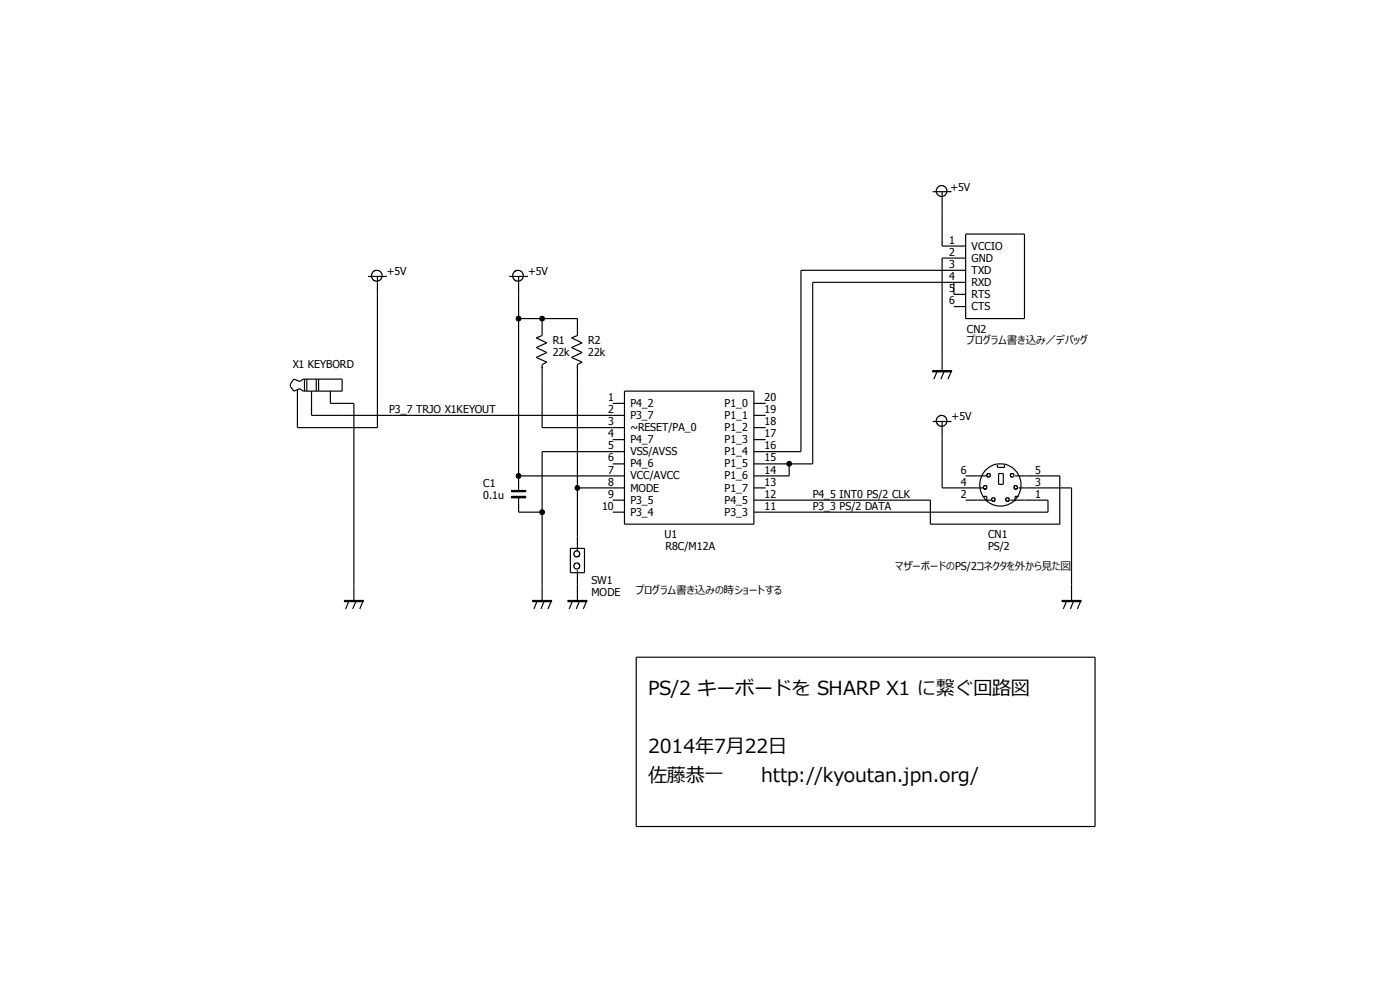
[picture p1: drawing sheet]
<svg xmlns="http://www.w3.org/2000/svg" width="210mm" height="148mm" viewBox="0 0 210 148" stroke-linecap="round" stroke-linejoin="round" font-family="sans-serif">
<g fill="none" stroke="#000" stroke-width=".18">
<path d="M139.8 28.7h2.9M141.3 28.7v8.2h3.5M144.8 38.7h-3.5v16.8M144.8 35.1h8.8v12.6h-8.8zM44.1 56.8l.8 .4 .6-.4h5.8v1.8h-5.8l-.6-.4-.8 .4-.6-.7v-.4zM45.6 56.8v1.8M46 56.8v1.8M46.7 58.6v3.6h46.9M47.4 56.8v1.8M47.8 56.8v1.8M49.5 58.6v1.8h3.6v29.6M55.2 41.4h2.8"/>
<path d="M56.6 41.4v22.7h-12v-5.7M76.3 41.4h2.9M77.8 47.7h8.8v2.6l-.9 .3 1.6 .8-1.6 .7 1.6 .7-1.6 .8 1.6 .7-.7 .3v27.9M77.8 41.4v32.1M81.3 47.7v2.6l-.9 .3 1.6 .8-1.6 .7 1.6 .7-1.6 .8 1.6 .7-.7 .3v9.5h12.3M93.6 58.6h19.4v19.9h-19.4zM139.8 55.5h2.9v.2h-2.9zM139.8 55.6h2.9M140.5 55.5l-.5 1.3M141.6 55.5l-.5 1.3M142.7 55.5l-.6 1.3M143 42.3v1.8h1.8"/>
<path d="M143 45.9h1.8M144.8 40.5h-24.7v27.2h-7.1M144.8 42.3h-23v27.2h-8.8M76.7 73.5h2.1v.2h-2.1zM76.7 74.4h2.1v.2h-2.1zM76.7 73.6h2.1M77.8 71.3h15.8M77.8 74.4v2.3h3.5M86.6 73.1h7M91.9 60.4h1.7M91.9 74.9h1.7M91.9 65.9h1.7"/>
<path d="M91.9 69.5h1.7M91.9 76.7h1.7M93.6 67.7h-12.3v22.3M113 64.1h1.8M113 62.2h1.8M113 60.4h1.8M113 73.1h1.8M113 65.9h1.8M118.3 69.5v1.8h-5.3M139.8 63.1h2.9M141.3 63.1v10h6.1M144.8 74.9h3.9"/>
<path d="M144.8 71.3h3.2M147.4 74.4h.6v.7M147.8 70.3a3.1 3.1 0 0 1 5.1 1.4 3.1 3.1 0 0 1-3.2 4.1 3.2 3.2 0 0 1-2.6-2.2 3.2 3.2 0 0 1 .7-3.3zM149.5 69.7v.3h1.1v-.3M149.7 70.9h.7v1.7h-.7zM151.5 74.9h5.6v1.8h-44.1M152.2 71.3h6.7v7.2h-19.4v-3.6h-26.5M152.7 73.1h8v16.9M152.7 74.4h-.5v.7M51.6 90h2.9v.1h-2.9zM51.6 90h2.9M52.4 90l-.6 1.2"/>
<path d="M53.4 90l-.5 1.2M54.5 90l-.6 1.2M79.9 90h2.8v.1h-2.8zM79.9 90h2.8M80.6 90l-.6 1.2M81.6 90l-.5 1.2M82.7 90l-.5 1.2M85.2 90h2.8v.1h-2.8zM85.2 90h2.8M85.5 82.2h2.1v3.6h-2.1zM85.9 90l-.6 1.2M86.6 85.4v4.6"/>
<path d="M86.9 90l-.5 1.2M88 90l-.5 1.2M95.4 98.5h68.8v25.3h-68.8zM159.2 90h2.9v.1h-2.9zM159.2 90h2.9M159.9 90l-.5 1.2M161 90l-.5 1.2M162.1 90l-.6 1.2"/>
<circle cx="141.2" cy="28.6" r=".79"/>
<circle cx="56.5" cy="41.3" r=".8"/>
<circle cx="77.7" cy="41.3" r=".8"/>
<circle cx="141.2" cy="63.1" r=".79"/>
<circle cx="147.7" cy="73" r=".26"/>
<circle cx="148.2" cy="71.2" r=".26"/>
<circle cx="148.9" cy="74.8" r=".26"/>
<circle cx="151" cy="74.8" r=".27"/>
<circle cx="151.7" cy="71.2" r=".27"/>
<circle cx="152.3" cy="73" r=".28"/>
<circle cx="86.5" cy="84.8" r=".44"/>
<circle cx="86.5" cy="83" r=".44"/>
</g>
<path d="M76.7 74.5h2.1" fill="none" stroke="#000" stroke-width=".21"/>
<g fill="#000">
<circle cx="77.7" cy="47.7" r=".36"/>
<circle cx="81.3" cy="47.7" r=".36"/>
<circle cx="77.7" cy="71.3" r=".36"/>
<circle cx="81.3" cy="76.7" r=".36"/>
<circle cx="86.6" cy="73.1" r=".36"/>
<circle cx="118.3" cy="69.5" r=".35"/>
</g>
<g fill="none" stroke="#000" stroke-width=".15">
<circle cx="77.7" cy="47.7" r=".36"/>
<circle cx="81.3" cy="47.7" r=".36"/>
<circle cx="77.7" cy="71.3" r=".36"/>
<circle cx="81.3" cy="76.7" r=".36"/>
<circle cx="86.6" cy="73.1" r=".36"/>
<circle cx="118.3" cy="69.5" r=".35"/>
</g>
<g font-size="2.9">
<text x="97.2" y="104.1">PS/2 キーボードを SHARP X1 に繋ぐ回路図</text>
<text x="97.2" y="112.8">2014年7月22日</text>
<text x="97.2" y="117.1">佐藤恭一　　http://kyoutan.jpn.org/</text>
</g>
<g font-size="1.6">
<text x="142.5" y="28.5">+5V</text>
<text x="58" y="41.2">+5V</text>
<text x="79.2" y="41.2">+5V</text>
<text x="142.3" y="36.5">1</text>
<text x="142.3" y="38.3">2</text>
<text x="142.3" y="40.1">3</text>
<text x="142.3" y="41.9">4</text>
<text x="145.7" y="37.4">VCCIO</text>
<text x="145.7" y="39.2">GND</text>
<text x="145.7" y="41">TXD</text>
<text x="142.3" y="43.7">5</text>
<text x="142.3" y="45.5">6</text>
<text x="145.7" y="42.8">RXD</text>
<text x="145.7" y="44.7">RTS</text>
<text x="145.7" y="46.5">CTS</text>
<text x="82.9" y="53.4">22k</text>
<text x="82.9" y="51.5">R1</text>
<text x="88.2" y="53.4">22k</text>
<text x="88.2" y="51.5">R2</text>
<text x="145" y="51.5">プログラム書き込み／デバッグ</text>
<text x="145" y="49.9">CN2</text>
<text x="43.9" y="55.2">X1 KEYBORD</text>
<text x="58.3" y="61.9">P3_7 TRJO X1KEYOUT</text>
<text x="91.2" y="60">1</text>
<text x="91.2" y="61.9">2</text>
<text x="91.2" y="63.7">3</text>
<text x="91.2" y="65.5">4</text>
<text x="94.5" y="61">P4_2</text>
<text x="94.5" y="62.8">P3_7</text>
<text x="94.5" y="64.6">~RESET/PA_0</text>
<text x="108.6" y="61">P1_0</text>
<text x="108.6" y="62.8">P1_1</text>
<text x="108.6" y="64.6">P1_2</text>
<text x="114.6" y="60">20</text>
<text x="114.6" y="61.9">19</text>
<text x="114.6" y="63.7">18</text>
<text x="114.6" y="65.5">17</text>
<text x="142.7" y="63">+5V</text>
<text x="91.2" y="67.3">5</text>
<text x="91.2" y="70.9">7</text>
<text x="91.2" y="69.1">6</text>
<text x="94.5" y="68.2">VSS/AVSS</text>
<text x="94.5" y="71.8">VCC/AVCC</text>
<text x="94.5" y="66.4">P4_7</text>
<text x="94.5" y="70">P4_6</text>
<text x="108.6" y="66.4">P1_3</text>
<text x="108.6" y="68.2">P1_4</text>
<text x="108.6" y="70">P1_5</text>
<text x="108.6" y="71.8">P1_6</text>
<text x="114.6" y="67.3">16</text>
<text x="114.6" y="69.1">15</text>
<text x="114.6" y="70.9">14</text>
<text x="144.1" y="70.9">6</text>
<text x="155.2" y="70.9">5</text>
<text x="72.5" y="74.8">0.1u</text>
<text x="72.5" y="72.9">C1</text>
<text x="90.3" y="76.4">10</text>
<text x="91.2" y="72.7">8</text>
<text x="91.2" y="74.6">9</text>
<text x="94.5" y="73.7">MODE</text>
<text x="94.5" y="75.5">P3_5</text>
<text x="94.5" y="77.3">P3_4</text>
<text x="108.6" y="73.7">P1_7</text>
<text x="108.6" y="75.5">P4_5</text>
<text x="108.6" y="77.3">P3_3</text>
<text x="114.6" y="72.7">13</text>
<text x="114.6" y="74.6">12</text>
<text x="114.6" y="76.4">11</text>
<text x="121.8" y="74.6">P4_5 INT0 PS/2 CLK</text>
<text x="121.8" y="76.4">P3_3 PS/2 DATA</text>
<text x="144.1" y="74.6">2</text>
<text x="144.1" y="72.7">4</text>
<text x="155.2" y="74.6">1</text>
<text x="155.2" y="72.7">3</text>
<text x="99.6" y="80.5">U1</text>
<text x="99.8" y="82.3">R8C/M12A</text>
<text x="148.1" y="82.3">PS/2</text>
<text x="148.1" y="80.5">CN1</text>
<text x="88.7" y="89.2">MODE</text>
<text x="88.7" y="87.4">SW1</text>
<text x="95.4" y="89">プログラム書き込みの時ショートする</text>
<text x="134.2" y="85.4">マザーボードのPS/2コネクタを外から見た図</text>
</g>
</svg>
